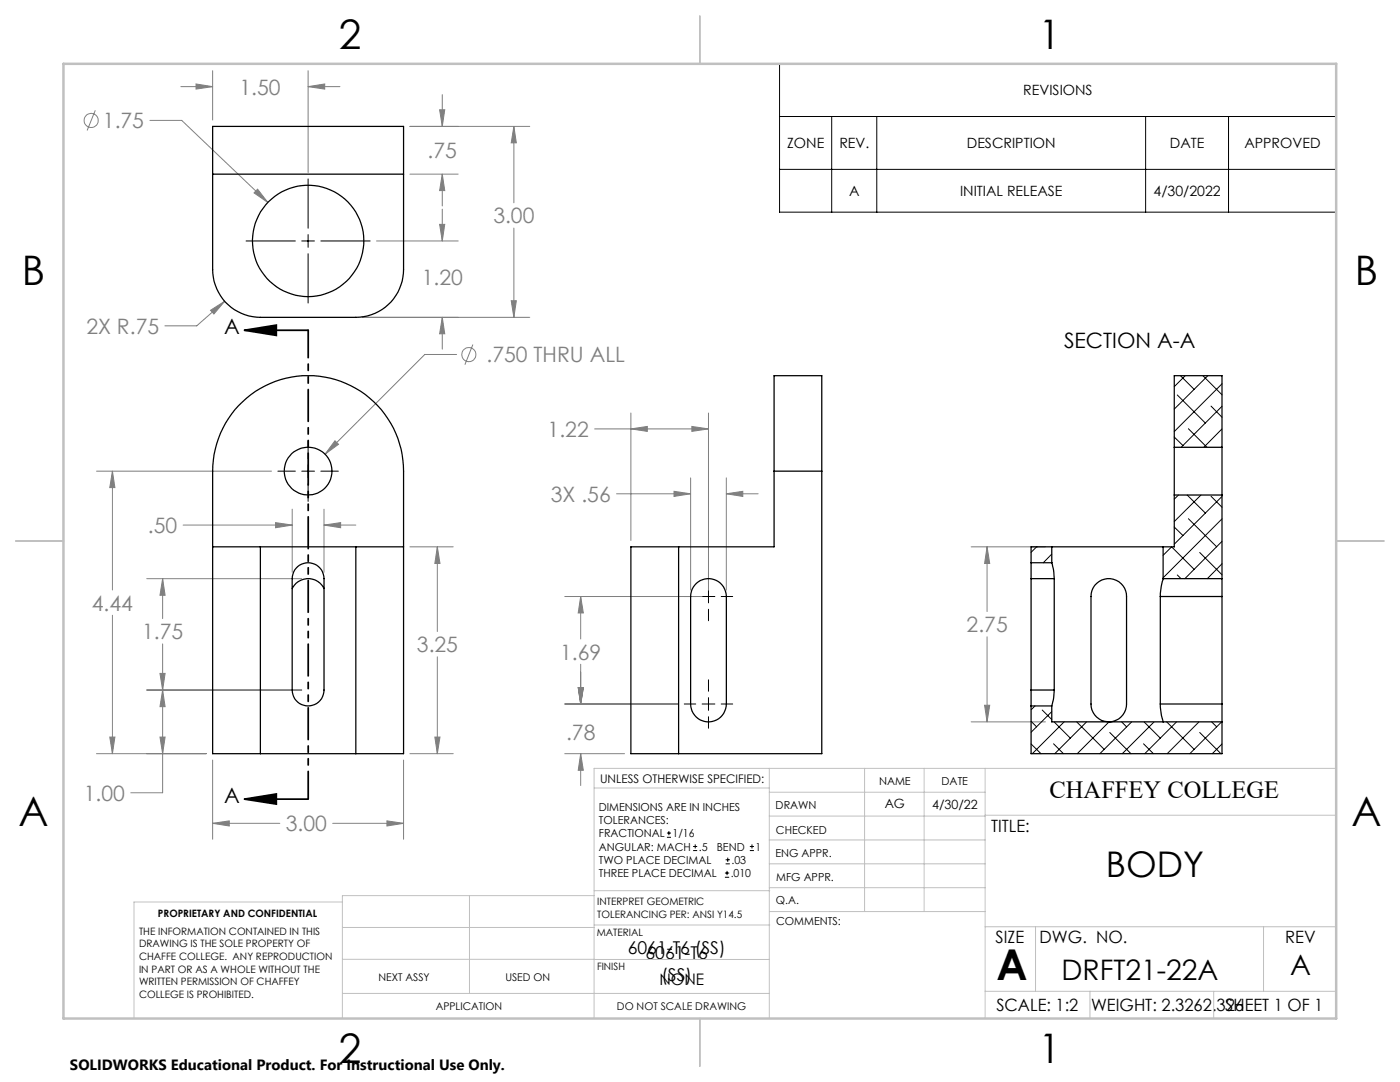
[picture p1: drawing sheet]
<svg xmlns="http://www.w3.org/2000/svg" width="279mm" height="216mm" viewBox="0 0 279 216" stroke-linecap="round" stroke-linejoin="round" font-family="sans-serif">
<g fill="none" stroke="#808080" stroke-width=".2">
<path d="M36.1 17.3h6.3M39.1 16.8l3.3 .5-3.3 .5zM42.4 14.1v9.9M61.5 14.1v20.3M61.5 17.3h6.3M61.5 17.3l3.3-.5v1zM88.3 18.9v6.3M19 22l-1.6 4M29.9 24h6.4l17.1 16.4M51.4 37.7l2 2.7-2.7-1.9zM81.8 25.2h23.9M81.8 34.7h9.6"/>
<path d="M87.7 21.9h1.1l-.5 3.3zM88.3 34.7v6.4M88.3 34.7l.5 3.3h-1.1zM102.6 25.2l.4 3.3h-1zM102.6 25.2v15.3M75.1 48.1h16.3M87.7 44.8h1.1l-.5 3.3zM88.3 41.7v6.4M102.6 45.5v17.8M42 61.9l2.8-1.8-2.1 2.6zM44.8 60.1l-5.5 4.9h-6.4M72.3 63.3h33.4"/>
<path d="M88.3 63.3v6.4M88.3 63.3l.5 3.3h-1.1zM91.1 70.7h-6.3l-19.9 19.9M94.4 68.8l-1.6 4M102 60h1l-.4 3.3zM19.3 94h34.9M22.4 94v23.7M22.4 94l.5 3.3h-1zM66.9 87.9l.7 .8-2.7 1.9zM118.7 85.6h22.7M123 98.5h14.8M125.9 82.4v25.4"/>
<path d="M125.9 85.6l3.3-.5v1zM134.5 98l3.3 .5-3.3 .6zM137.8 95.4v22.4M138.1 85.1l3.3 .5-3.3 .5zM141.4 82.4v35.4M145 98.5l3.2-.5v1.1zM145 95.4v22.4M145 98.5h6.3M29.3 115.5h30.9M32.5 115.5v7.9M32.5 115.5l.4 3.3h-1zM36.5 104.8h21.8"/>
<path d="M55 104.3l3.3 .5-3.3 .5zM58.3 101.6v12.6M64.7 101.6v12.6M64.7 104.8h6.3M64.7 104.8l3.3-.5v1zM81.8 109.1h8.7M87.3 109.1v16.9M87.3 109.1l.5 3.3h-1zM112.7 119h27.4M115.9 119v8.5M115.9 119l.5 3.3h-1zM193.8 109.1h14.8"/>
<path d="M197 109.1l.5 3.3h-1zM197 109.1v12.9M22.4 122.8v27.6M29.3 137.7h30.9M31.9 134.4h1l-.4 3.3zM32.5 128.5v29.7h-6.4M32.5 137.7l.4 3.3h-1zM87.3 131.1v19.3M115.4 137.2h1l-.5 3.3zM115.9 132.5v8M197 127.1v16.9M19.3 150.4h21.9"/>
<path d="M21.9 147.1h1l-.5 3.3zM31.9 147.1h1l-.4 3.3zM42.4 151.7v15.8M80.5 151.7v15.8M81.8 150.4h8.7M86.8 147.1h1l-.5 3.3zM112.7 150.4h11.9M112.7 140.5h22.6M115.9 150.4v6.3M115.9 150.4l.5 3.3h-1zM193.8 144h14.8M196.5 140.7h1l-.5 3.3z"/>
<path d="M42.4 164.3h13.4M42.4 164.3l3.4-.5v1zM66.4 164.3h14.1M77.2 163.8l3.3 .5-3.3 .5z"/>
<circle cx="18.2" cy="24" r="1.41"/>
<circle cx="93.6" cy="70.8" r="1.41"/>
</g>
<g fill="none" stroke="#000" stroke-width=".2">
<path d="M155.6 12.7h111.1v29.6h-111.1zM61.5 35.7v9.8M155.6 23.2h111.1M155.6 33.8h111.1M166 23.2v19.1M175 23.2v19.1M228.6 23.2v19.1M245.2 23.2v19.1M49.1 48.1h9.8M60.2 48.1h2.6M61.5 46.8v2.6M61.5 50.6v9.9"/>
<path d="M64 48.1h9.9M55.5 94h3.4M60.2 94h2.6M61.5 88v3.5M61.5 92.7v2.6M61.5 96.6v3.4M64 94h3.5M136.6 119h2.3M140.1 119h2.6M141.4 114.2v2.3M141.4 117.8v2.5M143.9 119h2.3"/>
<path d="M141.4 121.6v2.3M141.4 135.6v2.3M141.4 139.2v2.5M136.6 140.5h2.3M140.1 140.5h2.6M141.4 143v2.3M143.9 140.5h2.3M133.1 167.1h.8M133.1 166.2h.8M133.5 165.8v.9M138.3 169.7h.8M138.3 168.9h.8"/>
<path d="M138.7 168.5v.8M144.7 175h.8M144.7 174.2h.8M144.8 172.4h.9M144.8 171.6h.9M145.1 173.8v.8M145.2 171.1v.9M149.6 169.7h.9M149.6 168.9h.9M150.1 168.5v.8"/>
</g>
<path d="M48.8 65.9l6.3-1v2zM48.8 65.9h12.7M48.8 159.5l6.3-1.1v2zM48.8 159.5h12.7" fill="none" stroke="#000" stroke-width=".35"/>
<path d="M61.5 65.9v93.5" fill="none" stroke="#000" stroke-width=".35" stroke-dasharray="6.3 1.3 1.3 1.3 1.3 1.3" stroke-dashoffset=".9"/>
<g fill="none" stroke="#c0c0c0" stroke-width=".2">
<path d="M118.6 157.2h34.9M153.5 153.3v49.9M153.5 158.1h43.1M172.5 153.3v28.6M184.4 153.3v28.6M196.6 153.3v49.9M266.7 153.3h-148.1v49.9M68.3 180h-41.6v23.2M93.7 178.7v19.5M118.6 178.7h-50.3v24.5M118.6 177.7h35M153.5 167.6h43.1"/>
<path d="M153.5 162.8h43.1M153.5 172.4h43.1M153.5 177.1h43.1M196.6 162.7h70.1M68.3 198.2h85.2M68.3 191.4l85.2 .1M68.3 185.1h50.3M118.6 184.6h35M153.6 181.9h43M196.6 197.8h70.1M196.6 184.9h70.1M206.7 184.9v12.9"/>
<path d="M217.5 197.8v5.4M242.2 197.8v5.4M252.2 184.9v12.9"/>
</g>
<path d="M139.7 3.2v9.5M3.1 107.9h9.6M266.7 107.9h9.5M139.7 203.2v9.6" fill="none" stroke="#c0c0c0" stroke-width=".25"/>
<path d="M12.7 12.7h254v190.5h-254z" fill="none" stroke="#c0c0c0" stroke-width=".5"/>
<path d="M48.8 65.9l6.3-1v2zM48.8 159.5l6.3-1.1v2z" fill="#000"/>
<path d="M87.3 109.1l.5 3.3h-1zM86.8 147.1h1l-.5 3.3zM42.4 164.3l3.4-.5v1zM77.2 163.8l3.3 .5-3.3 .5zM32.5 115.5l.4 3.3h-1zM31.9 134.4h1l-.4 3.3zM32.5 137.7l.4 3.3h-1zM31.9 147.1h1l-.4 3.3zM22.4 94l.5 3.3h-1zM21.9 147.1h1l-.5 3.3zM55 104.3l3.3 .5-3.3 .5zM64.7 104.8l3.3-.5v1zM66.9 87.9l-2 2.7 2.7-1.9zM115.9 119l.5 3.3h-1zM115.4 137.2h1l-.5 3.3zM115.4 137.2h1l-.5 3.3zM115.9 150.4l.5 3.3h-1zM138.1 85.1l3.3 .5-3.3 .5zM125.9 85.6l3.3-.5v1zM134.5 98l3.3 .5-3.3 .6zM145 98.5l3.2-.5v1.1zM102.6 25.2l.4 3.3h-1zM102 60h1l-.4 3.3zM87.7 21.9h1.1l-.5 3.3zM88.3 34.7l.5 3.3h-1.1zM87.7 44.8h1.1l-.5 3.3zM88.3 63.3l.5 3.3h-1.1zM39.1 16.8l3.3 .5-3.3 .5zM61.5 17.3l3.3-.5v1zM51.4 37.7l-.7 .8 2.7 1.9zM42 61.9l.7 .8 2.1-2.6zM197 109.1l.5 3.3h-1zM196.5 140.7h1l-.5 3.3z" fill="#808080"/>
<g fill="none" stroke="#000" stroke-width=".25">
<path d="M42.4 34.7h38.1M42.4 25.2h38.1v28.6a9.5 9.5 0 0 1-9.5 9.5h-19a9.6 9.6 0 0 1-9.6-9.5zM154.5 94v-19h9.5v19M154.5 94v15.1h-19.1M154.5 94h9.5M164 94v56.4h-28.6M234.4 89.3v9.5M234.4 98.8v10.3h-2.3M234.4 89.3v-14.3h9.5v14.3M234.4 98.8h9.5M234.4 89.3h9.5M243.9 89.3v9.5"/>
<path d="M243.9 98.8v16.7M42.4 109.1h9.6M52 109.1v41.3M52 109.1h19M58.3 117.4a3.5 3.5 0 0 1 3.2-1.9 3.5 3.5 0 0 1 3.2 1.9M59.4 113.1a3.2 3.2 0 0 1 3.4-.5 3.2 3.2 0 0 1 1.9 2.9v22.2a3.2 3.2 0 0 1-3.2 3.2 3.2 3.2 0 0 1-3.2-3.2v-22.2l.2-.9a2.72 2.72 0 0 1 .9-1.5zM71 109.1h9.5M71 109.1v41.3M135.4 109.1h-9.5v41.3h9.5M135.4 109.1v41.3M139 116.4a3.6 3.6 0 0 1 3.8-.6 3.6 3.6 0 0 1 2.2 3.2v21.5a3.6 3.6 0 0 1-3.6 3.5 3.6 3.6 0 0 1-3.6-3.5v-21.5l.3-1.4zM205.8 112.3v3.2"/>
<path d="M205.8 115.5h4.6M205.8 112.3h4.1M205.8 115.5v22.2M209.9 112.3l.3 1.2 .2 2M209.9 109.1h22.2M209.9 109.1h-4.1v3.2M209.9 109.1v3.2M210.4 115.5v22.2M218.9 116.4a3.5 3.5 0 0 1 3.8-.6 3.5 3.5 0 0 1 2.1 3.2v21.5a3.5 3.5 0 0 1-3.5 3.6 3.5 3.5 0 0 1-3.6-3.6v-21.5a3.4 3.4 0 0 1 1.2-2.6zM231.6 119v21.5M231.6 119h12.3M232.1 115.5l-.3 1.4-.2 2.1"/>
<path d="M232.1 109.1v6.4M232.1 115.5h11.8M243.9 115.5v3.5M243.9 119v21.5M205.8 137.7v3.2M205.8 137.7h4.6M210.4 137.7l-.2 1.9-.3 1.3M52 150.4h-9.6v-56.4a19 19 0 0 1 19.1-19 19 19 0 0 1 19 19v56.4h-9.5M52 150.4h19M205.8 140.9v9.5h38.1v-6.4M205.8 140.9h4.1M209.9 140.9v3.1h34"/>
<path d="M231.6 140.5l.2 2.2 .3 1.3M231.6 140.5h12.3M243.9 140.5v3.5"/>
<circle cx="61.5" cy="48.1" r="11.1"/>
<circle cx="61.5" cy="94" r="4.7"/>
</g>
<g fill="none" stroke="#000" stroke-width=".2">
<path d="M235 78.8l5.6 5.6M235.6 75l2.7 2.7M236.5 75l-2.1 2.2M240.1 75l3.8 3.8M241.1 75l-6.7 6.6M243.9 76.6l-9.5 9.5M234.4 87.2l1.7 1.7M235.2 98.8l-.8 .8M236.9 98.8l3.7 3.6M237.2 85.5l3.7 3.8M239.7 98.8l-5.3 5.3M241.7 81l2.2 2.3"/>
<path d="M241.7 99l2.2 2.2M243.9 81.1l-8.2 8.2M243.9 85.6l-3.7 3.7M243.9 99.1l-9.5 9.5M206.9 109.1h.1M206.9 109.1l-1.1 1.1M209.9 110.6l-1.7 1.7M232.1 110.8l1.7-1.7 4.5 4.5M234.4 105.2l1.7 1.7M235 114.7l.7 .8M237.2 103.5l5.6 5.6M239.4 110.2l4.5 4.5"/>
<path d="M243.9 103.5l-11.8 11.8M243.9 108l-7.4 7.5M243.9 112.5l-3 3M205.8 148.4l2 2M205.8 143.9l1.1 1.1M206.6 140.9l-.8 .7M208 141.7l1.9 1.9M209.9 142l-4.1 4.1M210.3 148.4l1.9 2M210.4 144l3.2 3.3M212.4 144l-6.4 6.4M214.9 144l5.4 5.5"/>
<path d="M216.9 144l-6.4 6.4M221.3 144l-6.3 6.4M221.5 146.2l4.2 4.2M223.8 144l1 1M225.8 144l-6.3 6.4M228.2 148.4l2 2M228.3 144l3.3 3.3M230.3 144l-6.3 6.4M232.8 144l5.5 5.5M234.8 144l-6.3 6.4M239.3 144l-6.4 6.4M239.4 146.2l4.3 4.2"/>
<path d="M241.8 144l1 1M243.8 144l-6.3 6.4M243.9 148.4l-2 2"/>
</g>
<text font-size="8.5" x="198.9" y="195.5">A</text>
<g font-size="8.1">
<text x="67.6" y="9.7">2</text>
<text x="207.3" y="9.7">1</text>
<text x="4.4" y="57">B</text>
<text x="270.4" y="57">B</text>
<text x="3.7" y="164.9">A</text>
<text x="269.7" y="164.9">A</text>
<text x="67.6" y="212.2">2</text>
<text x="207.3" y="212.2">1</text>
</g>
<text font-size="7.1" x="220.7" y="175">BODY</text>
<g font-size="5.6">
<text x="211.8" y="195.6">DRFT21-22A</text>
<text x="257.5" y="194.6">A</text>
</g>
<text font-size="4.9" x="209.5" y="159.3">CHAFFEY COLLEGE</text>
<g font-size="4.2" fill="#808080">
<text x="47.8" y="18.9">1.50</text>
<text x="20.5" y="25.6">1.75</text>
<text x="85.3" y="31.4">.75</text>
<text x="98.5" y="44.6">3.00</text>
<text x="84.2" y="56.9">1.20</text>
<text x="17.2" y="66.6">2X R.75</text>
<text x="97.1" y="72.3">.750 THRU ALL</text>
<text x="109.3" y="87.2">1.22</text>
<text x="109.9" y="100.1">3X .56</text>
<text x="29.5" y="106.4">.50</text>
<text x="18.3" y="121.8">4.44</text>
<text x="28.4" y="127.5">1.75</text>
<text x="83.2" y="130.1">3.25</text>
<text x="111.8" y="131.6">1.69</text>
<text x="192.9" y="126.1">2.75</text>
<text x="113" y="147.7">.78</text>
<text x="16.7" y="159.8">1.00</text>
<text x="57" y="165.9">3.00</text>
</g>
<g font-size="4.2">
<text x="44.7" y="66.6">A</text>
<text x="212.4" y="69.4">SECTION A-A</text>
<text x="44.7" y="160.1">A</text>
</g>
<g font-size="3.5">
<text x="125.3" y="190.3">6061-T6 (SS)</text>
<text x="128.8" y="191.3">6061-T6</text>
<text x="132" y="195.8">(SS)</text>
</g>
<g font-size="3.4">
<text x="197.8" y="166">TITLE:</text>
<text x="198.7" y="188.1">SIZE</text>
<text x="207.5" y="188.1">DWG. NO.</text>
<text x="256.5" y="188.2">REV</text>
<text x="198.8" y="201.7">SCALE: 1:2</text>
<text x="217.7" y="201.8">WEIGHT: 2.3262.326</text>
<text x="244.5" y="201.7">SHEET 1 OF 1</text>
</g>
<text font-size="3.2" x="131.6" y="196.6">NONE</text>
<text font-size="3" x="14" y="213.5">SOLIDWORKS Educational Product. For Instructional Use Only.</text>
<g font-size="2.8">
<text x="204.2" y="19">REVISIONS</text>
<text x="157.1" y="29.6">ZONE</text>
<text x="167.5" y="29.6">REV.</text>
<text x="193" y="29.6">DESCRIPTION</text>
<text x="233.5" y="29.6">DATE</text>
<text x="248.4" y="29.6">APPROVED</text>
<text x="169.5" y="39.1">A</text>
<text x="191.6" y="39.1">INITIAL RELEASE</text>
<text x="230.2" y="39.1">4/30/2022</text>
</g>
<g font-size="2.5">
<text x="176.6" y="161.3">AG</text>
<text x="186" y="161.4">4/30/22</text>
</g>
<text font-size="2.4" x="119.8" y="156.2">UNLESS OTHERWISE SPECIFIED:</text>
<g font-size="2.2">
<text x="119.5" y="161.8">DIMENSIONS ARE IN INCHES</text>
<text x="154.8" y="161.4">DRAWN</text>
<text x="175.4" y="156.6">NAME</text>
<text x="187.9" y="156.7">DATE</text>
<text x="119.5" y="164.4">TOLERANCES:</text>
<text x="119.5" y="167.1">FRACTIONAL</text>
<text x="134.2" y="167.1">1/16</text>
<text x="154.9" y="166.3">CHECKED</text>
<text x="119.5" y="172.4">TWO PLACE DECIMAL</text>
<text x="119.5" y="169.7">ANGULAR: MACH</text>
<text x="139.5" y="169.7">.5</text>
<text x="143" y="169.7">BEND</text>
<text x="146" y="172.4">.03</text>
<text x="150.8" y="169.7">1</text>
<text x="154.8" y="171">ENG APPR.</text>
<text x="119.5" y="175">THREE PLACE DECIMAL</text>
<text x="145.8" y="175">.010</text>
<text x="154.9" y="175.7">MFG APPR.</text>
<text x="154.9" y="180.4">Q.A.</text>
<text x="154.9" y="184.6">COMMENTS:</text>
</g>
<g font-size="2.1">
<text x="75.5" y="195.7">NEXT ASSY</text>
<text x="100.9" y="195.7">USED ON</text>
<text x="86.9" y="201.5">APPLICATION</text>
<text x="123.1" y="201.6">DO NOT SCALE DRAWING</text>
</g>
<g font-size="2">
<text x="31.5" y="182.9">PROPRIETARY AND CONFIDENTIAL</text>
<text x="119.2" y="180.6">INTERPRET GEOMETRIC</text>
<text x="119.2" y="183.1">TOLERANCING PER: ANSI Y14.5</text>
<text x="27.8" y="186.5">THE INFORMATION CONTAINED IN THIS</text>
<text x="27.8" y="189">DRAWING IS THE SOLE PROPERTY OF</text>
<text x="27.8" y="191.6">CHAFFE COLLEGE. ANY REPRODUCTION</text>
<text x="119.1" y="186.7">MATERIAL</text>
<text x="27.8" y="194.1">IN PART OR AS A WHOLE WITHOUT THE</text>
<text x="27.8" y="196.6">WRITTEN PERMISSION OF CHAFFEY</text>
<text x="119.1" y="193.5">FINISH</text>
<text x="27.8" y="199.1">COLLEGE IS PROHIBITED.</text>
</g>
</svg>
